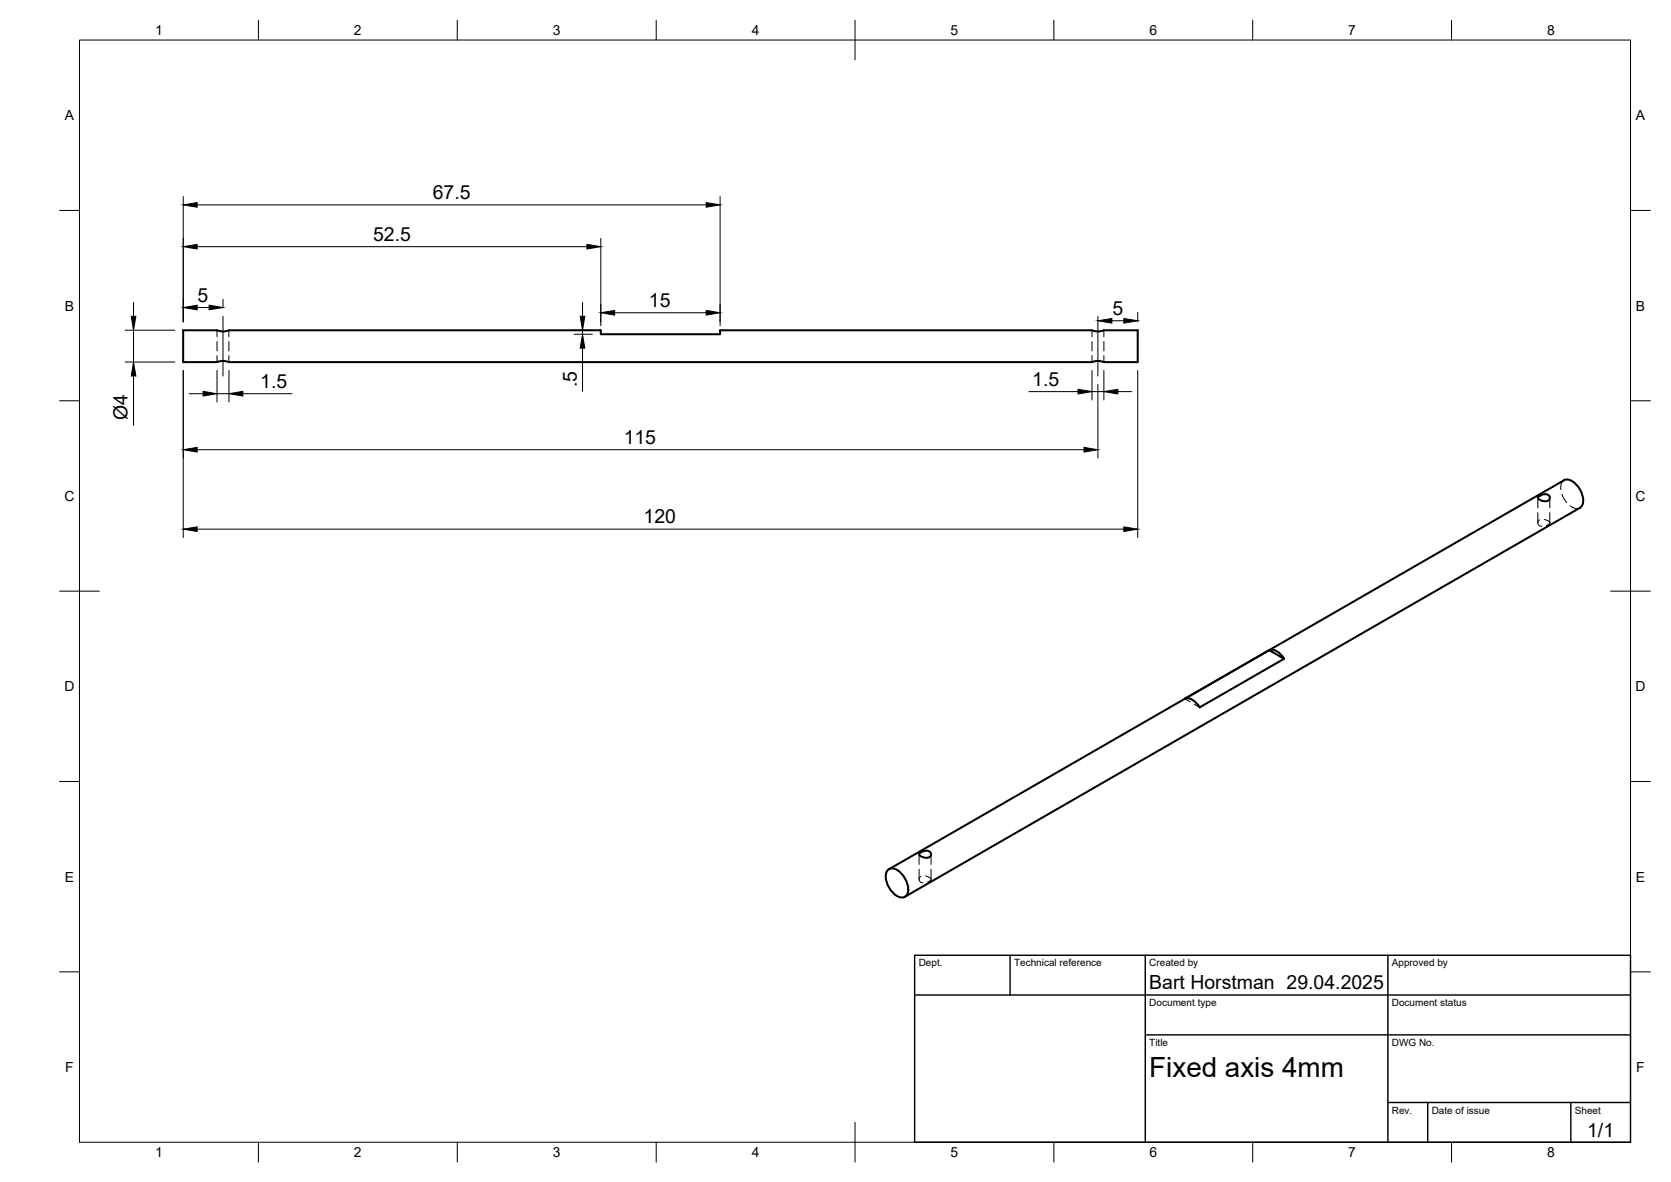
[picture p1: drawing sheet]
<svg xmlns="http://www.w3.org/2000/svg" width="420mm" height="297mm" viewBox="0 0 420 297" stroke-linecap="round" stroke-linejoin="round" font-family="sans-serif">
<!-- layer: Visible -->
<path d="M46.1 83h8.5a3.9 3.9 0 0 0 3 0h93.5v1h30v-1h93.5a3.9 3.9 0 0 0 3 0h8.5v8h-8.5a3.9 3.9 0 0 0-3 0h-217a3.9 3.9 0 0 0-3 0h-8.5zM386.8 124.8a1.9 1.9 0 0 1 2.9 .1 1.14 1.14 0 0 1-.6 1 1.14 1.14 0 0 1-1.2 0 .93 .93 0 0 1-1.1-1.1zM297.9 175.6a3.4 3.4 0 0 1 3.7 2.2l21.3-12.2-3.8-2.2-21.2 12.2M319.1 163.4a3.1 3.1 0 0 1 3.3 1.5l.5 .6M223.3 218.6a2.54 2.54 0 0 1 3.3 .9 5.3 5.3 0 0 1 1.5 5.3 1.94 1.94 0 0 1-3.1 0 5.6 5.6 0 0 1-2-5.8zM223.5 218.4l169.8-97.7a2.72 2.72 0 0 1 3 1 5.4 5.4 0 0 1 1.6 5.2l-.6 .7-169.8 97.8M231.2 214.4a2.09 2.09 0 0 1 2.8-.1 1 1 0 0 1-.3 1.1 1 1 0 0 1-1.1 .1 1.53 1.53 0 0 1-1.5-.9z" fill="none" stroke="#000" stroke-width=".51"/>
<!-- layer: Hidden -->
<g fill="none" stroke="#000" stroke-width=".25">
<path d="M54.6 83v1.6M54.6 85.8v2.4M54.6 89.4v1.6M57.6 83v1.6M57.6 85.8v2.4M57.6 89.4v1.6M274.6 83v1.6M274.6 85.8v2.4M274.6 89.4v1.6M277.6 83v1.6M277.6 85.8v2.4M277.6 89.4v1.6"/>
<path d="M386.7 125.1v2.5M386.7 128.8v2.6M387.1 130.6l-.4 .5v.5l.3 .4 .7 .3M388.3 130.5l.9 .4 .5 .4-.2 .4-.7 .4M389.7 125.1v2.5M389.7 128.8v2.6M392.7 124.2l1.2 2.1M393.3 120.7l-.7 .8-.1 1.6M394.8 127.1l1.4 .7 1.1-.2M297.9 175.6l1.4 .8M300.3 177l1.3 .8M231.1 214.7v2.5"/>
<path d="M231.1 218.4v2.6M234.1 214.7v2.5M234.1 218.4v2.6M231.6 220.2l-.4 .4-.1 .6 .4 .5 .6 .2M232.7 220.1l1.1 .4 .3 .4-.2 .4-.7 .4"/>
</g>
<!-- layer: BORDER -->
<g fill="none" stroke="#000" stroke-width=".25">
<path d="M20 10.1h390v276.9h-390zM65 5.1v5M115 5.1v5M165 5.1v5M215 5.1v10M265 5.1v5M315 5.1v5M365 5.1v5M15 52.9h5M410 52.9h5M15 100.7h5M410 100.7h5"/>
<path d="M15 148.6h10M405 148.6h10M15 196.4h5M410 196.4h5M15 244.2h5M410 244.2h5M65 287v5M115 287v5M165 287v5M215 282.1v9.9M265 287v5M315 287v5"/>
<path d="M365 287v5"/>
</g>
<!-- layer: TITLEBLOCK -->
<path d="M230 240.1h180v46.9h-180zM230 250h180M254 240.1v9.9M288 240.1v46.9M349 240.1v46.9M288 260.1h122M349 277.1h61M359 277.1v9.9M395 277.1v9.9" fill="none" stroke="#000" stroke-width=".36"/>
<!-- layer: FD_Dimensions -->
<g fill="none" stroke="#000" stroke-width=".25">
<path d="M46.1 49.4v31.5M49.6 51.5h128M151.1 59.9v22M181.1 49.4v32.5M33.6 76v3.5M49.6 62h98M49.6 77.3h3M56.1 75.2v2.2M146.5 76v3.5M154.6 78.6h23M286.1 78.5v2.4M31.5 83h12.5"/>
<path d="M31.5 91h12.5M33.6 83v8M33.6 94.5v12.4M46.1 93.1v42M47.6 98.9h3.5M54.6 93.1v7.9M54.6 98.9h3M57.6 93.1v7.9M61.1 98.9h12.3M144.4 83h4.6M144.4 84h4.6M146.5 83v1"/>
<path d="M146.5 87.5v10.8M258.7 98.4h12.4M274.6 93.1v7.4M274.6 98.4h3M276.1 96.6v18.5M277.6 93.1v7.4M279.6 80.6h3M281.1 98.4h3.5M286.1 93.1v42M49.6 113h223M49.6 133h233"/>
</g>
<g fill="#000" stroke="#000" stroke-width=".25">
<path d="M46.1 51.5l3.5-.6v1.2zM177.6 50.9l3.5 .6-3.5 .6zM33 79.5h1.2l-.6 3.5zM46.1 62l3.5-.6v1.2zM46.1 77.3l3.5-.6v1.2zM52.6 76.7l3.5 .6-3.5 .6zM145.9 79.5h1.1l-.5 3.5zM147.6 61.4l3.5 .6-3.5 .6zM151.1 78.6l3.5-.6v1.2zM177.6 78l3.5 .6-3.5 .6zM33.6 91l.6 3.5h-1.2zM51.1 98.3l3.5 .6-3.5 .6z"/>
<path d="M57.6 98.9l3.5-.6v1.2zM146.5 84l.5 3.5h-1.1zM271.1 97.8l3.5 .6-3.5 .6zM276.1 80.6l3.5-.6v1.2zM277.6 98.4l3.5-.6v1.2zM282.6 80l3.5 .6-3.5 .6zM46.1 113l3.5-.6v1.2zM272.6 112.4l3.5 .6-3.5 .6zM46.1 133l3.5-.6v1.2zM282.6 132.4l3.5 .6-3.5 .6z"/>
</g>
<!-- layer: Smart Centers -->
<path d="M56.1 79.5v15M276.1 79.5v15" fill="none" stroke="#000" stroke-width=".25"/>
<text font-size="7" x="289" y="270.6">Fixed axis 4mm</text>
<g font-size="4.9">
<text x="108.8" y="50">67.5</text>
<text x="93.8" y="60.5">52.5</text>
<text x="49.7" y="75.8">5</text>
<text x="163.2" y="77.1">15</text>
<text x="279.7" y="79.1">5</text>
<text x="65.4" y="97.5">1.5</text>
<text x="145" y="97.4" transform="rotate(-90 145 97.4)">.5</text>
<text x="259.6" y="97">1.5</text>
<text x="32" y="105.7" transform="rotate(-90 32 105.7)">Ø4</text>
<text x="156.8" y="111.6">115</text>
<text x="161.8" y="131.5">120</text>
<text x="289" y="248.5">Bart Horstman 29.04.2025</text>
<text x="399.1" y="285.7">1/1</text>
</g>
<g font-size="3.5">
<text x="39" y="8.8">1</text>
<text x="89" y="8.8">2</text>
<text x="139" y="8.8">3</text>
<text x="189" y="8.8">4</text>
<text x="239" y="8.8">5</text>
<text x="289" y="8.8">6</text>
<text x="339" y="8.8">7</text>
<text x="389" y="8.8">8</text>
<text x="16.3" y="30.2">A</text>
<text x="411.3" y="30.2">A</text>
<text x="16.3" y="78">B</text>
<text x="411.3" y="78">B</text>
<text x="16.2" y="125.9">C</text>
<text x="411.2" y="125.9">C</text>
<text x="16.2" y="173.7">D</text>
<text x="411.2" y="173.7">D</text>
<text x="16.3" y="221.6">E</text>
<text x="411.3" y="221.6">E</text>
<text x="16.4" y="269.4">F</text>
<text x="411.4" y="269.4">F</text>
<text x="39" y="290.8">1</text>
<text x="89" y="290.8">2</text>
<text x="139" y="290.8">3</text>
<text x="189" y="290.8">4</text>
<text x="239" y="290.8">5</text>
<text x="289" y="290.8">6</text>
<text x="339" y="290.8">7</text>
<text x="389" y="290.8">8</text>
</g>
<g font-size="2.5">
<text x="231" y="242.9">Dept.</text>
<text x="255" y="242.9">Technical reference</text>
<text x="289" y="242.9">Created by</text>
<text x="350" y="242.9">Approved by</text>
<text x="289" y="252.8">Document type</text>
<text x="350" y="252.8">Document status</text>
<text x="289" y="262.9">Title</text>
<text x="350" y="262.9">DWG No.</text>
<text x="350" y="279.9">Rev.</text>
<text x="360" y="279.9">Date of issue</text>
<text x="396" y="279.9">Sheet</text>
</g>
</svg>
